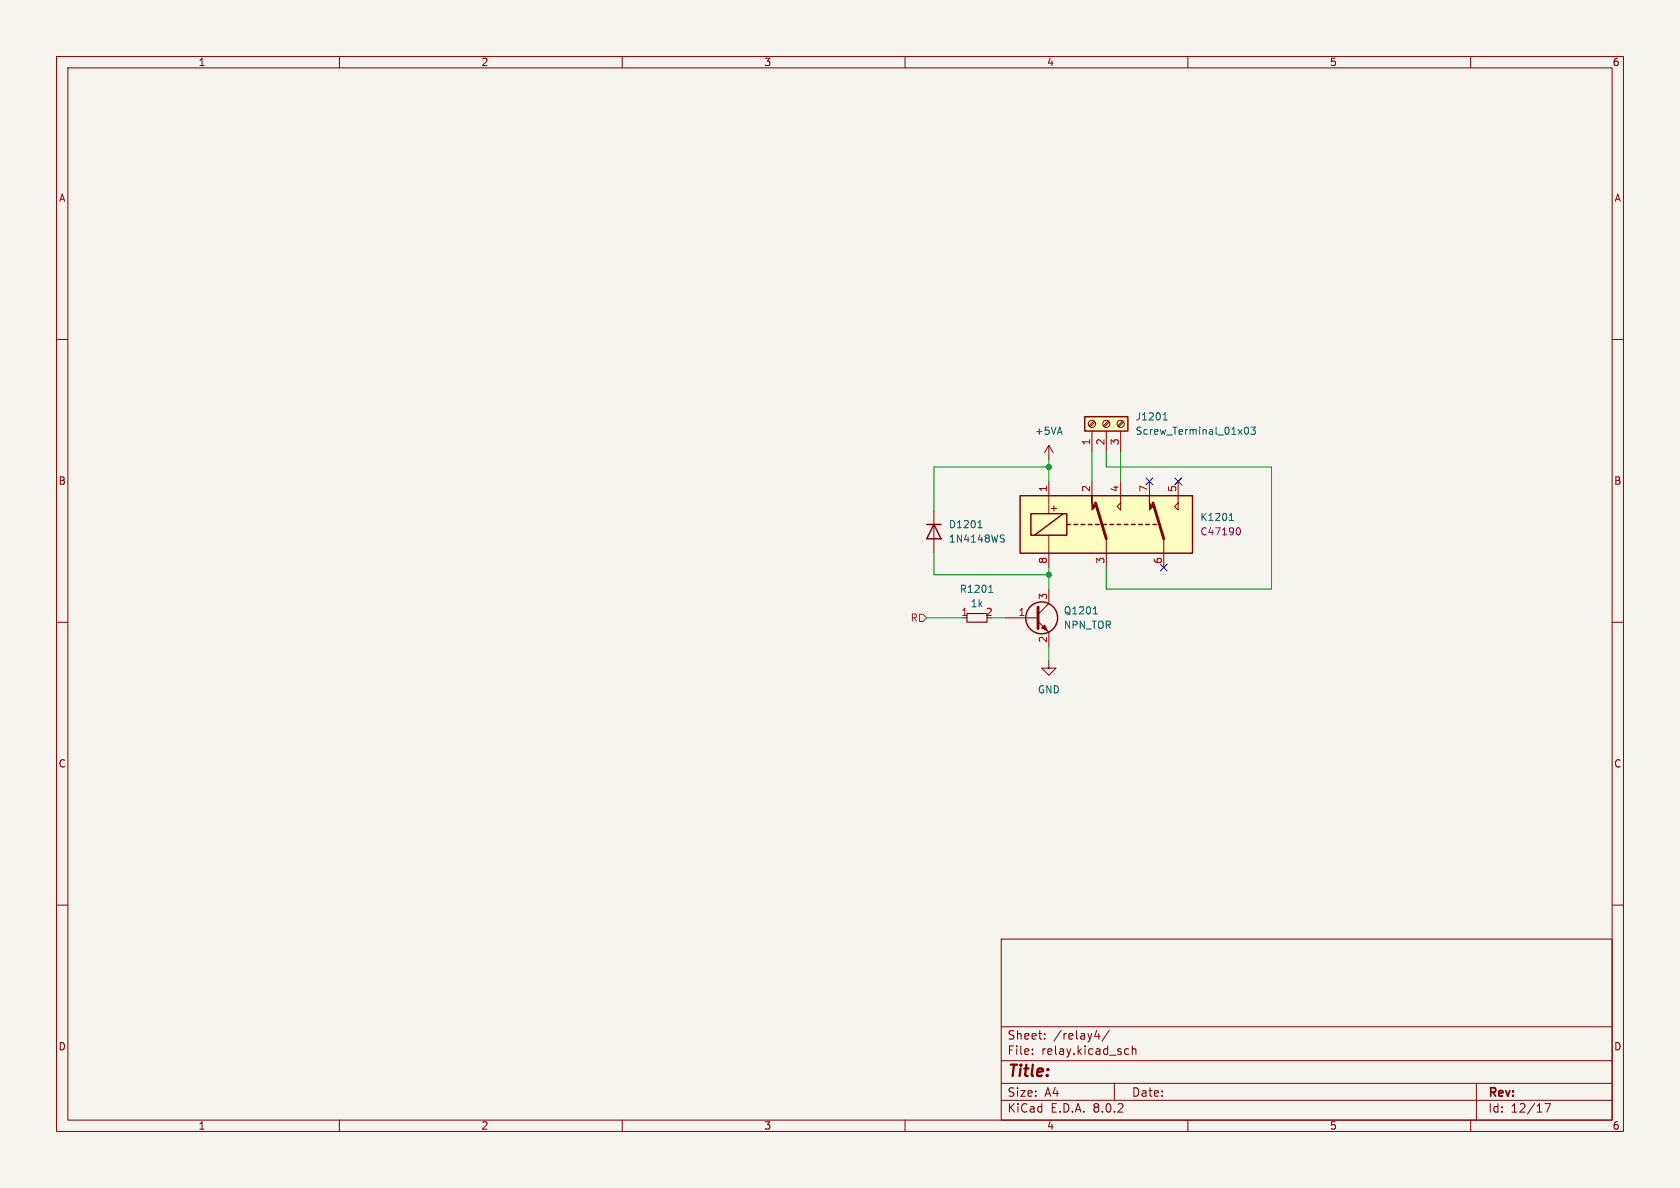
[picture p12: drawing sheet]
<svg xmlns="http://www.w3.org/2000/svg" width="297mm" height="210mm" viewBox="0 0 297 210" stroke-linecap="round" stroke-linejoin="round" font-family="sans-serif">
<path d="M0 0h297v210h-297z" fill="#f5f4ef" stroke="#f5f4ef" stroke-width=".18"/>
<g fill="none" stroke="#840000" stroke-width=".18">
<path d="M10 10h277v190h-277zM12 12h273v186h-273zM60 10v2M110 10v2M160 10v2M210 10v2M260 10v2M10 60h2M285 60h2M10 110h2M285 110h2M10 160h2"/>
<path d="M285 160h2M177 166h108v32h-108zM60 198v2M110 198v2M160 198v2M177 194.5h108M177 191.5h108M177 187.5h108M177 181.5h108M182.5 186.3v.1M182.5 185.5v.1M184.7 183.6v.1"/>
<path d="M184.7 182.8v.1M193.9 182.1l-.4 1.1h1M194.2 182.7v1M196.1 182.1l-1.3 2M197 191.5v3M199 186.3h.5M199 185.5h.5M200.2 185.5l.2-.1 .3 .1 .1 .9M200.2 184.9v1.5M210 198v2M260 198v2M261 191.5v6.5"/>
<path d="M273.1 195.1h1l-.6 1.5"/>
</g>
<path d="M191.8 73.7h7.6v2.5h-7.6z" fill="#ffffc2"/>
<path d="M191.8 73.7h7.6v2.5h-7.6z" fill="none" stroke="#840000" stroke-width=".25"/>
<g fill="none" stroke="#840000" stroke-width=".18">
<path d="M193 76.2v3.8M193.4 74.4l-.9 .9M193.5 74.6l-.8 .9M195.6 76.2v3.8M195.9 74.4l-.8 .9M196.1 74.6l-.9 .9M198.1 76.2v3.8M198.5 74.4l-.9 .9M198.6 74.6l-.8 .9"/>
<circle cx="193" cy="74.9" r=".63"/>
<circle cx="195.6" cy="74.9" r=".63"/>
<circle cx="198.1" cy="74.9" r=".63"/>
</g>
<path d="M205.6 74.2h.7M205.7 73.3l.3-.3v1.2M220.1 75.6l.2-.1a.68 .68 0 0 1 .4 .6 .68 .68 0 0 1-.4 .7l-.2-.1-.1-.4zM221.2 75.5h.7l-.4 .5 .4 .1v.6l-.2 .1-.5-.1M174.8 104.7h.7M174.9 103.8l.3-.4v1.3" fill="none" stroke="#006464" stroke-width=".18"/>
<path d="M170.9 108.5h3.6v1.5h-3.6z" fill="none" stroke="#840000" stroke-width=".2"/>
<path d="M180.3 87.6h30.5v10.2h-30.5z" fill="#ffffc2"/>
<g fill="none" stroke="#840000" stroke-width=".25">
<path d="M163.8 92.7h2.6M165.1 92.7l1.3 2.6h-2.6zM180.3 87.6h30.5v10.2h-30.5zM182.2 90.8h6.4v3.8h-6.4zM188 90.8l-5.1 3.8M188.6 92.7h.6M189.9 92.7h.6M191.1 92.7h.7M192.4 92.7h.6M193.7 92.7h.6M194.9 92.7h.7M196.2 92.7h.6"/>
<path d="M197.5 92.7h.6M198.8 92.7h.6M200 92.7h.7M201.3 92.7h.6M202.6 92.7h.6M203.8 92.7h.7"/>
<circle cx="184.1" cy="109.2" r="2.82"/>
</g>
<g fill="none" stroke="#840000" stroke-width=".18">
<path d="M185.4 78.7v2.6M185.4 78.7l-.7 1.3M185.4 78.7l.8 1.3M165.1 90.2v7.6M185.4 85.1v5.7M185.4 94.6v5.7M193 85.1v2.5M195.6 95.3v5M198.1 85.1v5.1l-.6-.7 .6-.6M203.2 85.1v2.5M205.7 95.3v5M208.3 85.1v5.1l-.7-.7 .7-.6"/>
<path d="M177.8 109.2h5.7M183.5 109.9l1.9 1.9v2.5M185.4 116.8v1.3h1.3l-1.3 1.3-1.3-1.3h1.3M185.4 104.1v2.6l-1.9 1.9"/>
</g>
<path d="M193.7 88.9l1.9 6.4M203.8 88.9l1.9 6.4M183.5 107.3v3.8" fill="none" stroke="#840000" stroke-width=".51"/>
<g fill="#840000" stroke="#840000" stroke-width=".18">
<path d="M193 87.6v1.3l.7 .6-.7 .7z"/>
<path d="M203.2 87.6v1.3l.6 .6-.6 .7z"/>
<path d="M184.7 110.5l.5 1-1.1-.5z"/>
</g>
<path d="M172.9 93.3h.7M173 92.3l.3-.3v1.3M177.1 95.2l.3 .1 .1 .3-.2 .2h-.3M177.1 94.6h.4M217.3 92h.8M217.5 91.1l.2-.4v1.3M193.3 108.5h.7M193.5 107.4l.1-.1v1.2" fill="none" stroke="#006464" stroke-width=".18"/>
<path d="M218.7 93.4l.2-.1a.68 .68 0 0 1 .4 .6 .68 .68 0 0 1-.4 .7l-.2-.1" fill="none" stroke="#840084" stroke-width=".18"/>
<path d="M162.6 108.6h.6l.6 .6-.6 .7h-.6z" fill="none" stroke="#725600" stroke-width=".18"/>
<path d="M165.1 97.8v3.8h20.3M185.4 82.6h-20.3v7.6M185.4 81.3v3.8M193 80v5.1M195.6 80v2.6h29.2v21.5h-29.2v-3.8M198.1 80v5.1M163.8 109.2h6.4M175.3 109.2h2.5M185.4 100.3v3.8M185.4 114.3v2.5" fill="none" stroke="#009600" stroke-width=".18"/>
<path d="M202.6 84.5l1.2 1.2M203.8 84.5l-1.2 1.2M205.1 99.7l1.2 1.2M206.3 99.7l-1.2 1.2M207.7 84.5l1.2 1.2M208.9 84.5l-1.2 1.2" fill="none" stroke="#000084" stroke-width=".18"/>
<g fill="#009600" stroke="#009600" stroke-width=".18">
<circle cx="185.4" cy="101.6" r=".46"/>
<circle cx="185.4" cy="82.6" r=".46"/>
</g>
<text font-size="2.8" fill="#840000" x="178" y="190.9">Title:</text>
<g font-size="2.1" fill="#840000">
<text x="178" y="184">Sheet:</text>
<text x="186.2" y="184">/relay4/</text>
<text x="178" y="186.7">File:</text>
<text x="184.1" y="186.7">relay.kicad_sch</text>
<text x="178" y="196.9">KiCad</text>
<text x="178" y="194.1">Size:</text>
<text x="184.7" y="194.1">A4</text>
<text x="185.7" y="196.9">E.D.A.</text>
<text x="193.3" y="196.9">8.0.2</text>
<text x="200" y="194.1">Date:</text>
<text x="263" y="194.3">Rev:</text>
<text x="263" y="196.9">Id:</text>
<text x="267.1" y="196.9">12/17</text>
</g>
<g font-size="1.8" fill="#840000">
<text x="35" y="11.9">1</text>
<text x="85" y="11.9">2</text>
<text x="135" y="11.9">3</text>
<text x="185" y="11.9">4</text>
<text x="235" y="11.9">5</text>
<text x="285" y="11.9">6</text>
<text x="10.3" y="35.9">A</text>
<text x="285.3" y="35.9">A</text>
<text x="10.3" y="85.9">B</text>
<text x="285.3" y="85.9">B</text>
<text x="185.4" y="90.7">+</text>
<text x="10.3" y="135.9">C</text>
<text x="285.3" y="135.9">C</text>
<text x="10.3" y="185.9">D</text>
<text x="285.3" y="185.9">D</text>
<text x="35" y="199.9">1</text>
<text x="85" y="199.9">2</text>
<text x="135" y="199.9">3</text>
<text x="185" y="199.9">4</text>
<text x="235" y="199.9">5</text>
<text x="285" y="199.9">6</text>
</g>
<g font-size="1.8" fill="#006464">
<text x="182.8" y="77.1">+5VA</text>
<text x="200.7" y="74.5">J1201</text>
<text x="200.7" y="77.1">Screw_Terminal_01x03</text>
<text x="167.6" y="93.6">D1201</text>
<text x="212.1" y="92.3">K1201</text>
<text x="167.6" y="96.1">1N4148WS</text>
<text x="169.6" y="105">R1201</text>
<text x="171.5" y="107.5">1k</text>
<text x="188" y="108.8">Q1201</text>
<text x="188" y="111.4">NPN_TOR</text>
<text x="183.4" y="122.8">GND</text>
</g>
<g font-size="1.8" fill="#a90000">
<text x="192.8" y="78.8" transform="rotate(-90 192.8 78.8)">1</text>
<text x="195.3" y="78.8" transform="rotate(-90 195.3 78.8)">2</text>
<text x="197.9" y="78.8" transform="rotate(-90 197.9 78.8)">3</text>
<text x="185.2" y="87.1" transform="rotate(-90 185.2 87.1)">1</text>
<text x="192.8" y="87.1" transform="rotate(-90 192.8 87.1)">2</text>
<text x="197.9" y="87.1" transform="rotate(-90 197.9 87.1)">4</text>
<text x="202.9" y="87.1" transform="rotate(-90 202.9 87.1)">7</text>
<text x="208" y="87.1" transform="rotate(-90 208 87.1)">5</text>
<text x="185.2" y="99.8" transform="rotate(-90 185.2 99.8)">8</text>
<text x="195.3" y="99.8" transform="rotate(-90 195.3 99.8)">3</text>
<text x="205.5" y="99.8" transform="rotate(-90 205.5 99.8)">6</text>
<text x="185.2" y="106.1" transform="rotate(-90 185.2 106.1)">3</text>
<text x="169.9" y="109">1</text>
<text x="174.2" y="109">2</text>
<text x="180" y="109">1</text>
<text x="185.2" y="113.7" transform="rotate(-90 185.2 113.7)">2</text>
</g>
<text font-size="1.8" fill="#840084" x="212.1" y="94.8">C47190</text>
<text font-size="1.8" fill="#725600" x="160.9" y="110.1">R</text>
</svg>
